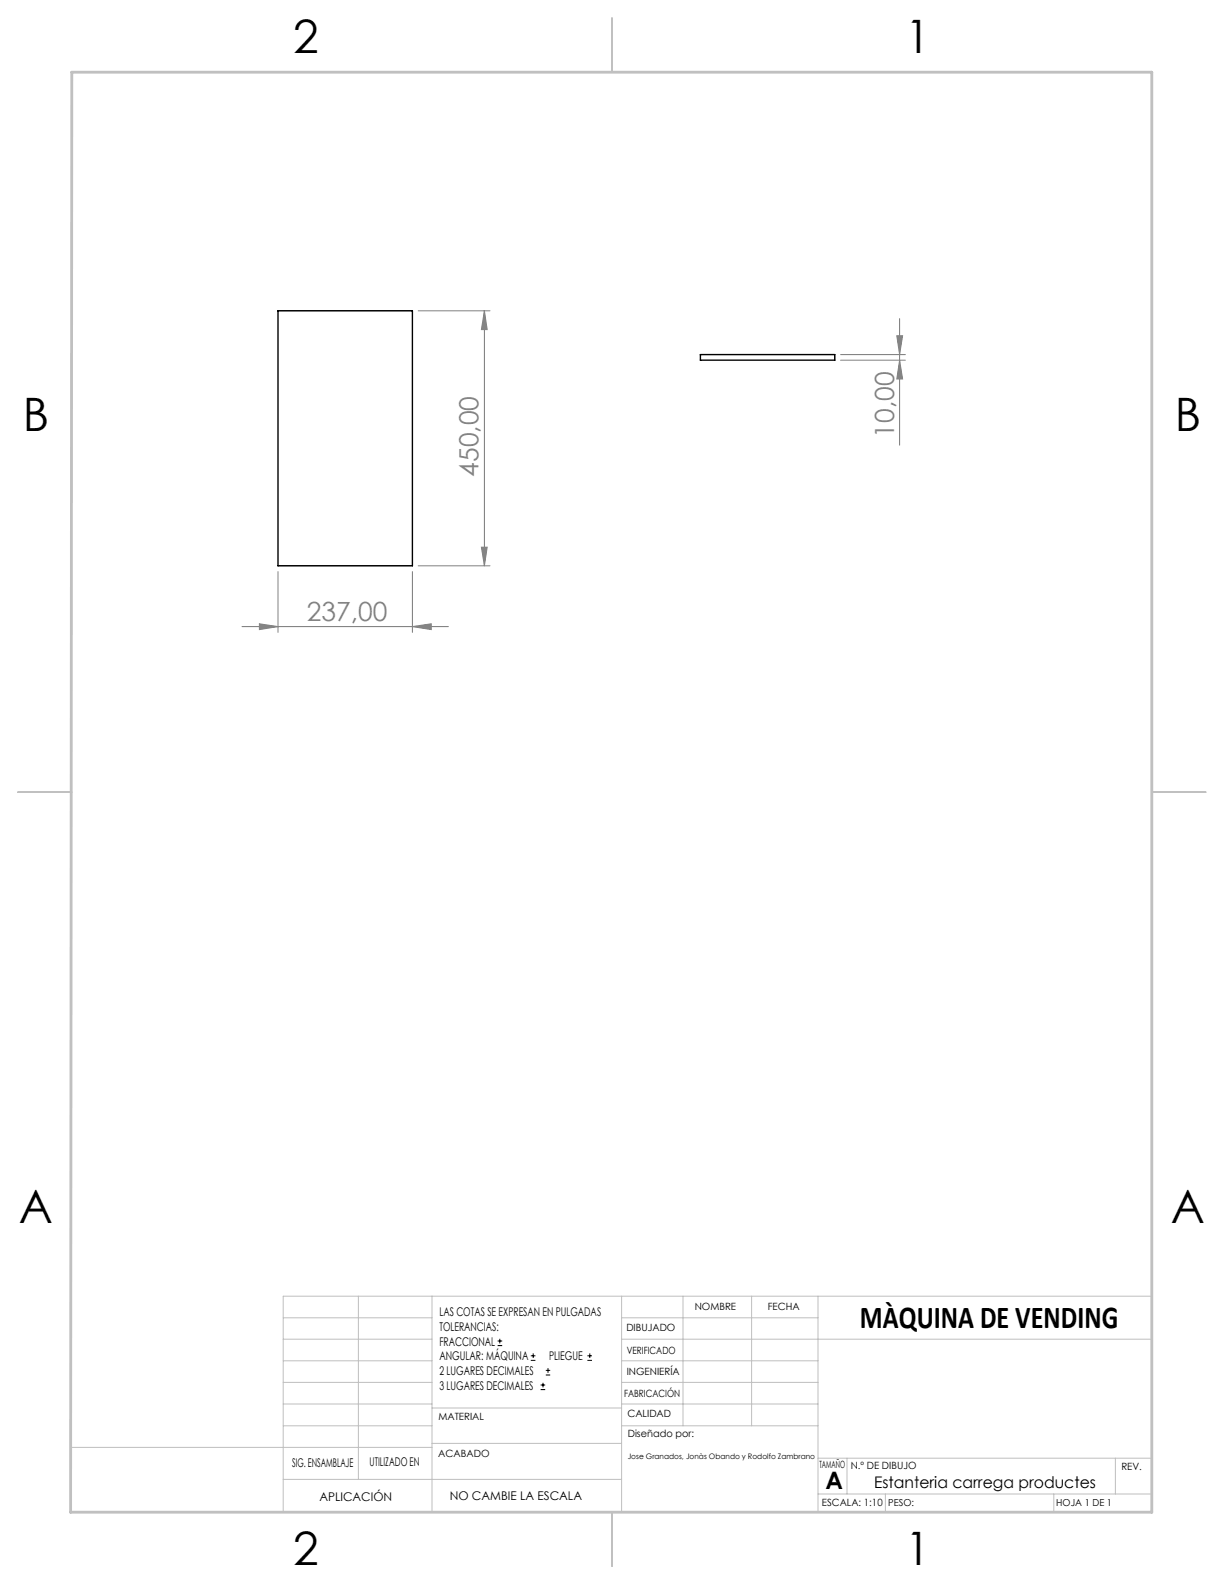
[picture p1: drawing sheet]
<svg xmlns="http://www.w3.org/2000/svg" width="216mm" height="279mm" viewBox="0 0 216 279" stroke-linecap="round" stroke-linejoin="round" font-family="sans-serif">
<g fill="none" stroke="#c0c0c0" stroke-width=".18">
<path d="M50 232.4h26.2M50 236.2h26.2M63.2 228.6v32.3M76.2 228.6v38.1M109.6 228.6v38.1M109.6 232.4h34.7M109.6 236.2h93.6M120.5 228.6v22.9M132.6 228.6v22.9M144.3 228.6v38.1M203.2 228.6h-153.2v38.1M12.5 255.3h63.7"/>
<path d="M50 243.8h26.2M50 251.5h26.2M50 240h26.2M50 247.7h26.2M76.2 254.6h33.4M76.2 248.4h33.4M109.6 243.8h34.7M109.6 251.5h34.7M109.6 240h34.7M109.6 247.7h34.7M144.3 257.2h58.9M149.4 257.2v6.3"/>
<path d="M196.7 257.2v6.3M50 260.9h59.6M144.3 263.5h58.9M156.2 263.5v3.2M185.9 263.5v3.2"/>
</g>
<path d="M108 3.2v9.5M3.1 139.7h9.6M203.2 139.7h9.5M108 266.7v9.6" fill="none" stroke="#c0c0c0" stroke-width=".25"/>
<path d="M12.7 12.7h190.5v254h-190.7z" fill="none" stroke="#c0c0c0" stroke-width=".5"/>
<g fill="none" stroke="#808080" stroke-width=".18">
<path d="M73.8 54.8h12.6M85.4 54.8l.5 3.3h-1zM85.4 54.8v45M158.2 59.2h1l-.5 3.3zM158.7 56.2v22.3M148.3 62.5h11.4M148.3 63.5h11.4M158.7 63.5l.5 3.4h-1zM73.8 99.8h12.6M84.9 96.5h1l-.5 3.3zM42.7 110.5h36.4M45.8 110l3.2 .5-3.2 .6z"/>
<path d="M49 100.8v10.7M72.7 110.5l3.4-.5v1.1zM72.7 100.8v10.7"/>
</g>
<g fill="#808080">
<path d="M45.8 110l3.2 .5-3.2 .6zM72.7 110.5l3.4-.5v1.1z"/>
<path d="M84.9 96.5h1l-.5 3.3zM85.4 54.8l.5 3.3h-1z"/>
<path d="M158.2 59.2h1l-.5 3.3zM158.7 63.5l.5 3.4h-1z"/>
</g>
<path d="M49 54.8h23.7v45h-23.7zM123.5 62.5h23.7v1h-23.7z" fill="none" stroke="#000" stroke-width=".25"/>
<g fill="none" stroke="#000" stroke-width=".18">
<path d="M87.8 237.3h.8M87.8 236.5h.8M88.2 236.1v.9M93.6 240h.8M93.6 239.1h.8M94.1 238.7v.8M103.6 240h.8M103.6 239.1h.8M104 238.7v.8M95.4 245.1h.8M95.4 244.3h.8M95.8 243.9v.8"/>
<path d="M96.3 242.5h.7M96.3 241.7h.7M96.7 241.3v.8"/>
</g>
<g font-size="8.1">
<text x="51.7" y="9.3">2</text>
<text x="159.7" y="9.3">1</text>
<text x="4" y="76">B</text>
<text x="207.2" y="76">B</text>
<text x="3.3" y="215.7">A</text>
<text x="206.5" y="215.7">A</text>
<text x="51.7" y="276">2</text>
<text x="159.7" y="276">1</text>
</g>
<text font-size="5.6" x="151.7" y="234.3">MÀQUINA DE VENDING</text>
<g font-size="4.7" fill="#808080">
<text x="157.7" y="77.2" transform="rotate(-90 157.7 77.2)">10,00</text>
<text x="84.4" y="84.1" transform="rotate(-90 84.4 84.1)">450,00</text>
<text x="54.1" y="109.5">237,00</text>
</g>
<text font-size="4.2" x="145.6" y="262.7">A</text>
<text font-size="2.8" x="154.2" y="262.5">Estanteria carrega productes</text>
<g font-size="2.1">
<text x="77.5" y="232.2">LAS COTAS SE EXPRESAN EN PULGADAS</text>
<text x="77.5" y="234.7">TOLERANCIAS:</text>
<text x="77.5" y="237.3">FRACCIONAL</text>
<text x="77.5" y="239.9">ANGULAR: MÁQUINA</text>
<text x="96.9" y="239.9">PLIEGUE</text>
<text x="77.5" y="242.5">2 LUGARES DECIMALES</text>
<text x="77.5" y="245.1">3 LUGARES DECIMALES</text>
<text x="51.5" y="258.7">SIG. ENSAMBLAJE</text>
<text x="65.2" y="258.6">UTILIZADO EN</text>
<text x="56.3" y="264.8">APLICACIÓN</text>
<text x="79.3" y="264.6">NO CAMBIE LA ESCALA</text>
</g>
<g font-size="1.8">
<text x="122.5" y="231.1">NOMBRE</text>
<text x="135.4" y="231.1">FECHA</text>
<text x="110.5" y="234.8">DIBUJADO</text>
<text x="110.5" y="238.9">VERIFICADO</text>
<text x="110.6" y="242.5">INGENIERÍA</text>
<text x="77.3" y="250.5">MATERIAL</text>
<text x="110.1" y="246.4">FABRICACIÓN</text>
<text x="110.7" y="250">CALIDAD</text>
<text x="77.3" y="257">ACABADO</text>
<text x="110.7" y="253.5">Diseñado por:</text>
<text x="144.5" y="258.9">TAMAÑO</text>
<text x="150.1" y="259.1">N.º DE DIBUJO</text>
<text x="197.8" y="259.2">REV.</text>
<text x="145" y="265.7">ESCALA: 1:10</text>
</g>
<g font-size="1.7">
<text x="156.7" y="265.7">PESO:</text>
<text x="186.3" y="265.7">HOJA 1 DE 1</text>
</g>
<text font-size="1.3" x="110.7" y="257.4">Jose Granados, Jonàs Obando y Rodolfo Zambrano</text>
</svg>
